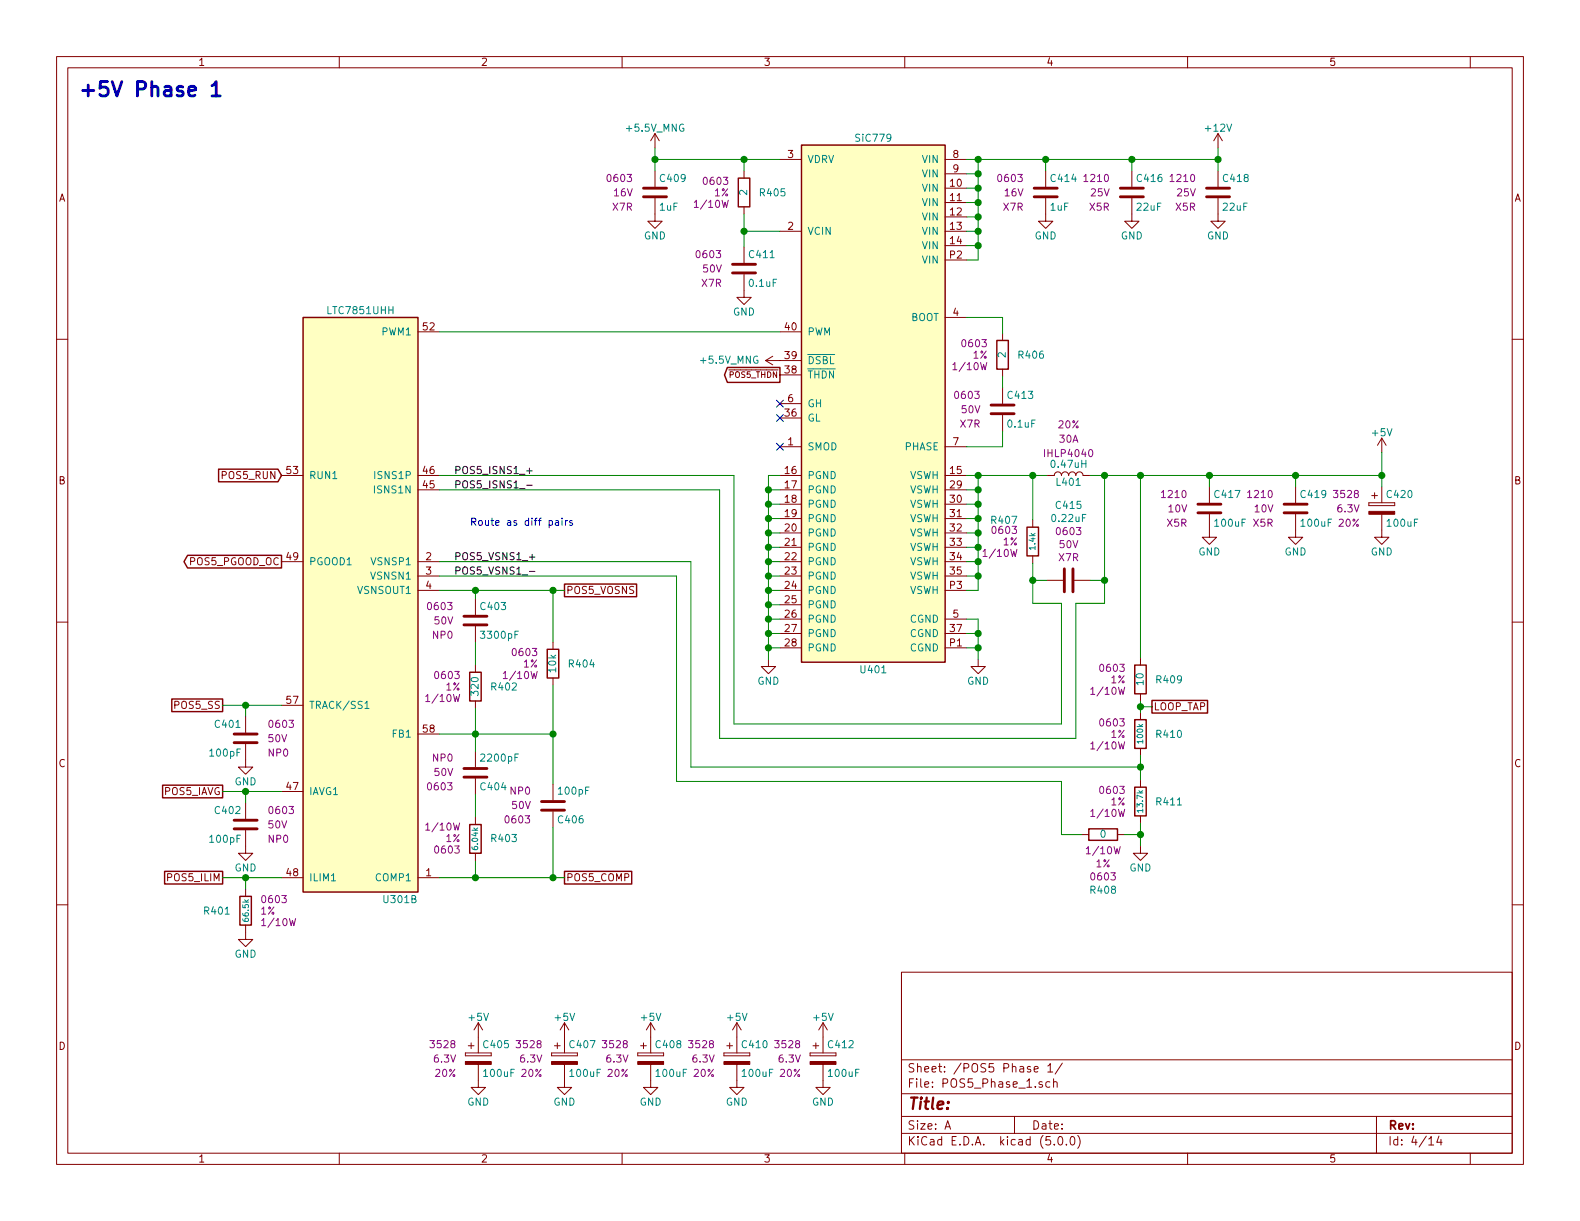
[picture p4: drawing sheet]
EESchema Schematic File Version 4
LIBS:LTC7851_Demo-cache
EELAYER 26 0
EELAYER END
$Descr A 11000 8500
encoding utf-8
Sheet 4 14
Title ""
Date ""
Rev ""
Comp ""
Comment1 ""
Comment2 ""
Comment3 ""
Comment4 ""
$EndDescr
Text GLabel 1960 3310 0    50   Input ~ 0
POS5_RUN
Text GLabel 1960 3910 0    50   Output ~ 0
POS5_PGOOD_OC
$Comp
L Custom_Library:C_Custom C409
U 1 1
P 4560 1340
F 0 "C409" H 4585 1440 50  0000 L CNN
F 1 "1uF" H 4585 1240 50  0000 L CNN
F 2 "Capacitors_SMD:C_0603" H 4598 1190 50  0001 C CNN
F 3 "" H 4585 1440 50  0001 C CNN
F 4 "0603" H 4410 1440 50  0000 R CNN "display_footprint"
F 5 "16V" H 4410 1340 50  0000 R CNN "Voltage"
F 6 "X7R" H 4410 1240 50  0000 R CNN "Dielectric"
F 7 "1276-6524-1-ND" H 4985 1840 60  0001 C CNN "Digi-Key PN"
	1    4560 1340
	1    0    0    -1  
$EndComp
$Comp
L power:GND #PWR0414
U 1 1
P 5180 2020
F 0 "#PWR0414" H 5180 1770 50  0001 C CNN
F 1 "GND" H 5180 1870 50  0000 C CNN
F 2 "" H 5180 2020 50  0001 C CNN
F 3 "" H 5180 2020 50  0001 C CNN
	1    5180 2020
	1    0    0    -1  
$EndComp
$Comp
L Custom_Library:SiC779 U401
U 1 1
P 6080 2810
F 0 "U401" H 6080 960 50  0000 C CNN
F 1 "SiC779" H 6080 4660 50  0000 C CNN
F 2 "Custom Footprints Library:MLP66-40_6x6mm_Pitch0.5mm" H 4430 3560 50  0001 C CNN
F 3 "http://www.vishay.com/docs/67538/sic779.pdf" H 6080 2810 50  0001 C CNN
F 4 "SIC779CD-T1-GE3CT-ND" H 6080 2810 50  0001 C CNN "Digi-Key PN"
	1    6080 2810
	1    0    0    -1  
$EndComp
$Comp
L power:GND #PWR0411
U 1 1
P 4560 1490
F 0 "#PWR0411" H 4560 1240 50  0001 C CNN
F 1 "GND" H 4560 1340 50  0000 C CNN
F 2 "" H 4560 1490 50  0001 C CNN
F 3 "" H 4560 1490 50  0001 C CNN
	1    4560 1490
	1    0    0    -1  
$EndComp
Wire Wire Line
	5430 1610 5180 1610
Wire Wire Line
	5180 1610 5180 1490
Wire Wire Line
	5180 1610 5180 1720
Connection ~ 5180 1610
Wire Wire Line
	5430 1110 5180 1110
Wire Wire Line
	4560 1110 4560 1190
Wire Wire Line
	5180 1190 5180 1110
Connection ~ 5180 1110
Wire Wire Line
	5180 1110 4560 1110
Wire Wire Line
	4560 1030 4560 1110
Connection ~ 4560 1110
Text GLabel 5430 2610 0    40   Output ~ 0
~POS5_THDN
$Comp
L power:GND #PWR0418
U 1 1
P 6810 4590
F 0 "#PWR0418" H 6810 4340 50  0001 C CNN
F 1 "GND" H 6810 4440 50  0000 C CNN
F 2 "" H 6810 4590 50  0001 C CNN
F 3 "" H 6810 4590 50  0001 C CNN
	1    6810 4590
	1    0    0    -1  
$EndComp
Wire Wire Line
	6810 4590 6810 4510
Wire Wire Line
	6810 4510 6730 4510
Wire Wire Line
	6810 4510 6810 4410
Wire Wire Line
	6810 4410 6730 4410
Connection ~ 6810 4510
Wire Wire Line
	6810 4410 6810 4310
Wire Wire Line
	6810 4310 6730 4310
Connection ~ 6810 4410
$Comp
L power:GND #PWR0415
U 1 1
P 5350 4590
F 0 "#PWR0415" H 5350 4340 50  0001 C CNN
F 1 "GND" H 5350 4440 50  0000 C CNN
F 2 "" H 5350 4590 50  0001 C CNN
F 3 "" H 5350 4590 50  0001 C CNN
	1    5350 4590
	1    0    0    -1  
$EndComp
Wire Wire Line
	5350 4590 5350 4510
Wire Wire Line
	5350 4510 5430 4510
Wire Wire Line
	5430 3310 5350 3310
Wire Wire Line
	5430 3410 5350 3410
Wire Wire Line
	5430 3510 5350 3510
Wire Wire Line
	5430 3610 5350 3610
Wire Wire Line
	5430 3710 5350 3710
Wire Wire Line
	5430 3810 5350 3810
Wire Wire Line
	5430 3910 5350 3910
Wire Wire Line
	5430 4010 5350 4010
Wire Wire Line
	5430 4110 5350 4110
Wire Wire Line
	5430 4210 5350 4210
Wire Wire Line
	5430 4310 5350 4310
Wire Wire Line
	5430 4410 5350 4410
Wire Wire Line
	5350 3310 5350 3410
Connection ~ 5350 4510
Connection ~ 5350 3410
Wire Wire Line
	5350 3410 5350 3510
Connection ~ 5350 3510
Wire Wire Line
	5350 3510 5350 3610
Connection ~ 5350 3610
Wire Wire Line
	5350 3610 5350 3710
Connection ~ 5350 3710
Wire Wire Line
	5350 3710 5350 3810
Connection ~ 5350 3810
Wire Wire Line
	5350 3810 5350 3910
Connection ~ 5350 3910
Wire Wire Line
	5350 3910 5350 4010
Connection ~ 5350 4010
Wire Wire Line
	5350 4010 5350 4110
Connection ~ 5350 4110
Wire Wire Line
	5350 4110 5350 4210
Connection ~ 5350 4210
Wire Wire Line
	5350 4210 5350 4310
Connection ~ 5350 4310
Wire Wire Line
	5350 4310 5350 4410
Connection ~ 5350 4410
Wire Wire Line
	5350 4410 5350 4510
Wire Wire Line
	6730 3310 6810 3310
Wire Wire Line
	6730 3410 6810 3410
Wire Wire Line
	6730 3510 6810 3510
Wire Wire Line
	6730 3610 6810 3610
Wire Wire Line
	6730 3710 6810 3710
Wire Wire Line
	6730 3810 6810 3810
Wire Wire Line
	6730 3910 6810 3910
Wire Wire Line
	6730 4010 6810 4010
Wire Wire Line
	6810 3310 6810 3410
Connection ~ 6810 3410
Wire Wire Line
	6810 3410 6810 3510
Connection ~ 6810 3510
Wire Wire Line
	6810 3510 6810 3610
Connection ~ 6810 3610
Wire Wire Line
	6810 3610 6810 3710
Connection ~ 6810 3710
Wire Wire Line
	6810 3710 6810 3810
Connection ~ 6810 3810
Wire Wire Line
	6810 3810 6810 3910
Connection ~ 6810 3910
Wire Wire Line
	6810 3910 6810 4010
$Comp
L Custom_Library:L_Custom L401
U 1 1
P 7440 3310
F 0 "L401" V 7390 3310 50  0000 C CNN
F 1 "0.47uH" V 7515 3310 50  0000 C CNN
F 2 "Inductors_SMD:L_Vishay_IHLP-4040" H 7440 3310 50  0001 C CNN
F 3 "" H 7440 3310 50  0001 C CNN
F 4 "541-2595-1-ND" H 7440 3310 50  0001 C CNN "Digi-Key PN"
F 5 "IHLP4040" V 7590 3310 50  0000 C CNN "display_footprint"
F 6 "30A" V 7690 3310 50  0000 C CNN "Ampacity"
F 7 "20%" V 7790 3310 50  0000 C CNN "Tolerance"
	1    7440 3310
	0    -1   -1   0   
$EndComp
Wire Wire Line
	6730 1110 6810 1110
Wire Wire Line
	6730 1210 6810 1210
Wire Wire Line
	6730 1310 6810 1310
Wire Wire Line
	6730 1410 6810 1410
Wire Wire Line
	6730 1510 6810 1510
Wire Wire Line
	6730 1610 6810 1610
Wire Wire Line
	6730 1710 6810 1710
Wire Wire Line
	6730 1810 6810 1810
Wire Wire Line
	6810 1110 6810 1210
Connection ~ 6810 1210
Wire Wire Line
	6810 1210 6810 1310
Connection ~ 6810 1310
Wire Wire Line
	6810 1310 6810 1410
Connection ~ 6810 1410
Wire Wire Line
	6810 1410 6810 1510
Connection ~ 6810 1510
Wire Wire Line
	6810 1510 6810 1610
Connection ~ 6810 1610
Wire Wire Line
	6810 1610 6810 1710
Connection ~ 6810 1710
Wire Wire Line
	6810 1710 6810 1810
$Comp
L Custom_Library:R_Custom R406
U 1 1
P 6980 2470
F 0 "R406" H 6880 2470 50  0000 R CNN
F 1 "2" V 6980 2470 50  0000 C CNN
F 2 "Resistors_SMD:R_0603" H 6980 2470 50  0001 C CNN
F 3 "" H 6980 2470 50  0001 C CNN
F 4 "RMCF0603FT2R00CT-ND" H 7280 2870 60  0001 C CNN "Digi-Key PN"
F 5 "0603" H 7080 2550 50  0000 L CNN "display_footprint"
F 6 "1%" H 7080 2470 50  0000 L CNN "Tolerance"
F 7 "1/10W" H 7080 2390 50  0000 L CNN "Wattage"
	1    6980 2470
	-1   0    0    -1  
$EndComp
$Comp
L Custom_Library:C_Custom C413
U 1 1
P 6980 2850
F 0 "C413" H 7005 2950 50  0000 L CNN
F 1 "0.1uF" H 7005 2750 50  0000 L CNN
F 2 "Capacitors_SMD:C_0603" H 7018 2700 50  0001 C CNN
F 3 "" H 7005 2950 50  0001 C CNN
F 4 "0603" H 6830 2950 50  0000 R CNN "display_footprint"
F 5 "50V" H 6830 2850 50  0000 R CNN "Voltage"
F 6 "X7R" H 6830 2750 50  0000 R CNN "Dielectric"
F 7 "490-4779-1-ND" H 7405 3350 60  0001 C CNN "Digi-Key PN"
	1    6980 2850
	1    0    0    -1  
$EndComp
Wire Wire Line
	6980 3110 6980 3000
Wire Wire Line
	6980 2700 6980 2620
Wire Wire Line
	6980 3110 6730 3110
Wire Wire Line
	6980 2320 6980 2210
Wire Wire Line
	6980 2210 6730 2210
Wire Wire Line
	7290 3310 7190 3310
Connection ~ 6810 3310
Connection ~ 7190 3310
Wire Wire Line
	7190 3310 6810 3310
Wire Wire Line
	7690 3310 7590 3310
$Comp
L Custom_Library:R_Custom R407
U 1 1
P 7190 3770
F 0 "R407" H 7290 3920 50  0000 L CNN
F 1 "1.4k" V 7190 3770 40  0000 C CNN
F 2 "Resistors_SMD:R_0603" H 7190 3770 50  0001 C CNN
F 3 "" H 7190 3770 50  0001 C CNN
F 4 "P1.40KHCT-ND" H 7490 4170 60  0001 C CNN "Digi-Key PN"
F 5 "0603" H 7290 3850 50  0000 L CNN "display_footprint"
F 6 "1%" H 7290 3770 50  0000 L CNN "Tolerance"
F 7 "1/10W" H 7290 3690 50  0000 L CNN "Wattage"
	1    7190 3770
	-1   0    0    -1  
$EndComp
$Comp
L Custom_Library:C_Custom C415
U 1 1
P 7440 4040
F 0 "C415" V 6916 4040 50  0000 C CNN
F 1 "0.22uF" V 7007 3910 50  0000 L CNN
F 2 "Capacitors_SMD:C_0603" H 7478 3890 50  0001 C CNN
F 3 "" H 7465 4140 50  0001 C CNN
F 4 "490-5402-1-ND" H 7865 4540 60  0001 C CNN "Digi-Key PN"
F 5 "0603" V 7098 4040 50  0000 C CNN "display_footprint"
F 6 "50V" V 7189 4040 50  0000 C CNN "Voltage"
F 7 "X7R" V 7280 4040 50  0000 C CNN "Dielectric"
	1    7440 4040
	0    1    1    0   
$EndComp
Wire Wire Line
	7190 3310 7190 3620
Wire Wire Line
	7190 3920 7190 4040
Wire Wire Line
	7190 4040 7290 4040
Wire Wire Line
	7590 4040 7690 4040
Wire Wire Line
	7690 3310 7690 4040
Wire Wire Line
	7390 4200 7190 4200
Wire Wire Line
	7190 4200 7190 4040
Connection ~ 7190 4040
Wire Wire Line
	7690 4040 7690 4200
Wire Wire Line
	7690 4200 7490 4200
Connection ~ 7690 4040
$Comp
L Custom_Library:C_Custom C416
U 1 1
P 7880 1340
F 0 "C416" H 7905 1440 50  0000 L CNN
F 1 "22uF" H 7905 1240 50  0000 L CNN
F 2 "Capacitors_SMD:C_1210" H 7918 1190 50  0001 C CNN
F 3 "" H 7905 1440 50  0001 C CNN
F 4 "445-1436-1-ND" H 8305 1840 60  0001 C CNN "Digi-Key PN"
F 5 "1210" H 7730 1440 50  0000 R CNN "display_footprint"
F 6 "25V" H 7730 1340 50  0000 R CNN "Voltage"
F 7 "X5R" H 7730 1240 50  0000 R CNN "Dielectric"
	1    7880 1340
	1    0    0    -1  
$EndComp
$Comp
L power:GND #PWR0419
U 1 1
P 7280 1490
F 0 "#PWR0419" H 7280 1240 50  0001 C CNN
F 1 "GND" H 7280 1340 50  0000 C CNN
F 2 "" H 7280 1490 50  0001 C CNN
F 3 "" H 7280 1490 50  0001 C CNN
	1    7280 1490
	1    0    0    -1  
$EndComp
$Comp
L power:GND #PWR0420
U 1 1
P 7880 1490
F 0 "#PWR0420" H 7880 1240 50  0001 C CNN
F 1 "GND" H 7880 1340 50  0000 C CNN
F 2 "" H 7880 1490 50  0001 C CNN
F 3 "" H 7880 1490 50  0001 C CNN
	1    7880 1490
	1    0    0    -1  
$EndComp
$Comp
L power:GND #PWR0424
U 1 1
P 8480 1490
F 0 "#PWR0424" H 8480 1240 50  0001 C CNN
F 1 "GND" H 8480 1340 50  0000 C CNN
F 2 "" H 8480 1490 50  0001 C CNN
F 3 "" H 8480 1490 50  0001 C CNN
	1    8480 1490
	1    0    0    -1  
$EndComp
Connection ~ 6810 1110
Wire Wire Line
	7280 1190 7280 1110
Connection ~ 7280 1110
Wire Wire Line
	7280 1110 6810 1110
Wire Wire Line
	7880 1190 7880 1110
Connection ~ 7880 1110
Wire Wire Line
	7880 1110 7280 1110
Wire Wire Line
	8480 1190 8480 1110
Connection ~ 8480 1110
Wire Wire Line
	8480 1110 7880 1110
$Comp
L Custom_Library:C_Custom C417
U 1 1
P 8420 3540
F 0 "C417" H 8445 3640 50  0000 L CNN
F 1 "100uF" H 8445 3440 50  0000 L CNN
F 2 "Capacitors_SMD:C_1210" H 8458 3390 50  0001 C CNN
F 3 "" H 8445 3640 50  0001 C CNN
F 4 "1210" H 8270 3640 50  0000 R CNN "display_footprint"
F 5 "10V" H 8270 3540 50  0000 R CNN "Voltage"
F 6 "X5R" H 8270 3440 50  0000 R CNN "Dielectric"
F 7 "587-3432-1-ND" H 8845 4040 60  0001 C CNN "Digi-Key PN"
	1    8420 3540
	1    0    0    -1  
$EndComp
$Comp
L power:GND #PWR0422
U 1 1
P 8420 3690
F 0 "#PWR0422" H 8420 3440 50  0001 C CNN
F 1 "GND" H 8420 3540 50  0000 C CNN
F 2 "" H 8420 3690 50  0001 C CNN
F 3 "" H 8420 3690 50  0001 C CNN
	1    8420 3690
	1    0    0    -1  
$EndComp
$Comp
L power:GND #PWR0425
U 1 1
P 9020 3690
F 0 "#PWR0425" H 9020 3440 50  0001 C CNN
F 1 "GND" H 9020 3540 50  0000 C CNN
F 2 "" H 9020 3690 50  0001 C CNN
F 3 "" H 9020 3690 50  0001 C CNN
	1    9020 3690
	1    0    0    -1  
$EndComp
Connection ~ 7690 3310
Wire Wire Line
	8420 3390 8420 3310
Connection ~ 8420 3310
Wire Wire Line
	8420 3310 7940 3310
Wire Wire Line
	9020 3390 9020 3310
Wire Wire Line
	9020 3310 8420 3310
$Comp
L power:+5V #PWR0426
U 1 1
P 9620 3150
F 0 "#PWR0426" H 9620 3000 50  0001 C CNN
F 1 "+5V" H 9620 3290 50  0000 C CNN
F 2 "" H 9620 3150 50  0001 C CNN
F 3 "" H 9620 3150 50  0001 C CNN
	1    9620 3150
	1    0    0    -1  
$EndComp
$Comp
L power:GND #PWR0405
U 1 1
P 3330 7520
F 0 "#PWR0405" H 3330 7270 50  0001 C CNN
F 1 "GND" H 3330 7370 50  0000 C CNN
F 2 "" H 3330 7520 50  0001 C CNN
F 3 "" H 3330 7520 50  0001 C CNN
	1    3330 7520
	1    0    0    -1  
$EndComp
$Comp
L power:GND #PWR0407
U 1 1
P 3930 7520
F 0 "#PWR0407" H 3930 7270 50  0001 C CNN
F 1 "GND" H 3930 7370 50  0000 C CNN
F 2 "" H 3930 7520 50  0001 C CNN
F 3 "" H 3930 7520 50  0001 C CNN
	1    3930 7520
	1    0    0    -1  
$EndComp
$Comp
L power:GND #PWR0409
U 1 1
P 4530 7520
F 0 "#PWR0409" H 4530 7270 50  0001 C CNN
F 1 "GND" H 4530 7370 50  0000 C CNN
F 2 "" H 4530 7520 50  0001 C CNN
F 3 "" H 4530 7520 50  0001 C CNN
	1    4530 7520
	1    0    0    -1  
$EndComp
$Comp
L power:GND #PWR0413
U 1 1
P 5130 7520
F 0 "#PWR0413" H 5130 7270 50  0001 C CNN
F 1 "GND" H 5130 7370 50  0000 C CNN
F 2 "" H 5130 7520 50  0001 C CNN
F 3 "" H 5130 7520 50  0001 C CNN
	1    5130 7520
	1    0    0    -1  
$EndComp
$Comp
L power:GND #PWR0417
U 1 1
P 5730 7520
F 0 "#PWR0417" H 5730 7270 50  0001 C CNN
F 1 "GND" H 5730 7370 50  0000 C CNN
F 2 "" H 5730 7520 50  0001 C CNN
F 3 "" H 5730 7520 50  0001 C CNN
	1    5730 7520
	1    0    0    -1  
$EndComp
Connection ~ 7940 3310
Wire Wire Line
	7940 3310 7690 3310
$Comp
L Custom_Library:R_Custom R410
U 1 1
P 7940 5110
F 0 "R410" H 7840 5110 50  0000 R CNN
F 1 "100k" V 7940 5110 40  0000 C CNN
F 2 "Resistors_SMD:R_0603" H 7940 5110 50  0001 C CNN
F 3 "" H 7940 5110 50  0001 C CNN
F 4 "P100KHCT-ND" H 8240 5510 60  0001 C CNN "Digi-Key PN"
F 5 "0603" H 8040 5190 50  0000 L CNN "display_footprint"
F 6 "1%" H 8040 5110 50  0000 L CNN "Tolerance"
F 7 "1/10W" H 8040 5030 50  0000 L CNN "Wattage"
	1    7940 5110
	-1   0    0    -1  
$EndComp
$Comp
L power:GND #PWR0421
U 1 1
P 7940 5890
F 0 "#PWR0421" H 7940 5640 50  0001 C CNN
F 1 "GND" H 7940 5740 50  0000 C CNN
F 2 "" H 7940 5890 50  0001 C CNN
F 3 "" H 7940 5890 50  0001 C CNN
	1    7940 5890
	1    0    0    -1  
$EndComp
$Comp
L Custom_Library:C_Custom C404
U 1 1
P 3310 5380
F 0 "C404" H 3335 5480 50  0000 L CNN
F 1 "2200pF" H 3335 5280 50  0000 L CNN
F 2 "Capacitors_SMD:C_0603" H 3348 5230 50  0001 C CNN
F 3 "" H 3335 5480 50  0001 C CNN
F 4 "0603" H 3160 5480 50  0000 R CNN "display_footprint"
F 5 "50V" H 3160 5380 50  0000 R CNN "Voltage"
F 6 "NP0" H 3160 5280 50  0000 R CNN "Dielectric"
F 7 "490-4968-1-ND" H 3735 5880 60  0001 C CNN "Digi-Key PN"
	1    3310 5380
	1    0    0    1   
$EndComp
Wire Wire Line
	3310 5530 3310 5690
$Comp
L Custom_Library:C_Custom C406
U 1 1
P 3850 5610
F 0 "C406" H 3875 5710 50  0000 L CNN
F 1 "100pF" H 3875 5510 50  0000 L CNN
F 2 "Capacitors_SMD:C_0603" H 3888 5460 50  0001 C CNN
F 3 "" H 3875 5710 50  0001 C CNN
F 4 "0603" H 3700 5710 50  0000 R CNN "display_footprint"
F 5 "50V" H 3700 5610 50  0000 R CNN "Voltage"
F 6 "NP0" H 3700 5510 50  0000 R CNN "Dielectric"
F 7 "490-4767-1-ND" H 4275 6110 60  0001 C CNN "Digi-Key PN"
	1    3850 5610
	1    0    0    1   
$EndComp
$Comp
L Custom_Library:C_Custom C403
U 1 1
P 3310 4320
F 0 "C403" H 3335 4420 50  0000 L CNN
F 1 "3300pF" H 3335 4220 50  0000 L CNN
F 2 "Capacitors_SMD:C_0603" H 3348 4170 50  0001 C CNN
F 3 "" H 3335 4420 50  0001 C CNN
F 4 "0603" H 3160 4420 50  0000 R CNN "display_footprint"
F 5 "50V" H 3160 4320 50  0000 R CNN "Voltage"
F 6 "NP0" H 3160 4220 50  0000 R CNN "Dielectric"
F 7 "399-9066-1-ND" H 3735 4820 60  0001 C CNN "Digi-Key PN"
	1    3310 4320
	1    0    0    -1  
$EndComp
Wire Wire Line
	3310 4470 3310 4630
$Comp
L Custom_Library:LTC7851UHH U301
U 2 1
P 2510 4210
F 0 "U301" H 2910 2160 50  0000 R CNN
F 1 "LTC7851UHH" H 2510 6260 50  0000 C CNN
F 2 "Custom Footprints Library:QFN-58-1EP_9x5mm_Pitch0.4mm" H -140 4910 50  0001 C CNN
F 3 "http://www.analog.com/media/en/technical-documentation/data-sheets/LTC7851.pdf" H 2510 4210 50  0001 C CNN
F 4 "LTC7851IUHH#PBF-ND" H 2510 4210 50  0001 C CNN "Digi-Key PN"
	2    2510 4210
	1    0    0    -1  
$EndComp
Wire Wire Line
	3310 4170 3310 4110
Wire Wire Line
	3310 4110 3060 4110
Wire Wire Line
	3850 4470 3850 4110
Wire Wire Line
	3850 4110 3310 4110
Connection ~ 3310 4110
Wire Wire Line
	3310 5990 3310 6110
Wire Wire Line
	3310 6110 3060 6110
Wire Wire Line
	3850 5760 3850 6110
Wire Wire Line
	3850 6110 3310 6110
Connection ~ 3310 6110
Text GLabel 3930 4110 2    50   UnSpc ~ 0
POS5_VOSNS
Wire Wire Line
	3850 4110 3930 4110
Connection ~ 3850 4110
Text GLabel 3930 6110 2    50   UnSpc ~ 0
POS5_COMP
Wire Wire Line
	3930 6110 3850 6110
Connection ~ 3850 6110
$Comp
L Custom_Library:R_Custom R401
U 1 1
P 1710 6340
F 0 "R401" H 1610 6340 50  0000 R CNN
F 1 "66.5k" V 1710 6340 40  0000 C CNN
F 2 "Resistors_SMD:R_0603" H 1710 6340 50  0001 C CNN
F 3 "" H 1710 6340 50  0001 C CNN
F 4 "RMCF0603FT66K5CT-ND" H 2010 6740 60  0001 C CNN "Digi-Key PN"
F 5 "0603" H 1810 6420 50  0000 L CNN "display_footprint"
F 6 "1%" H 1810 6340 50  0000 L CNN "Tolerance"
F 7 "1/10W" H 1810 6260 50  0000 L CNN "Wattage"
	1    1710 6340
	1    0    0    -1  
$EndComp
Wire Wire Line
	1710 6190 1710 6110
$Comp
L power:GND #PWR0403
U 1 1
P 1710 6490
F 0 "#PWR0403" H 1710 6240 50  0001 C CNN
F 1 "GND" H 1710 6340 50  0000 C CNN
F 2 "" H 1710 6490 50  0001 C CNN
F 3 "" H 1710 6490 50  0001 C CNN
	1    1710 6490
	1    0    0    -1  
$EndComp
Wire Wire Line
	1710 6110 1960 6110
Wire Wire Line
	1960 5510 1710 5510
Wire Wire Line
	1710 5510 1710 5590
$Comp
L power:GND #PWR0402
U 1 1
P 1710 5890
F 0 "#PWR0402" H 1710 5640 50  0001 C CNN
F 1 "GND" H 1710 5740 50  0000 C CNN
F 2 "" H 1710 5890 50  0001 C CNN
F 3 "" H 1710 5890 50  0001 C CNN
	1    1710 5890
	1    0    0    -1  
$EndComp
Wire Wire Line
	1960 4910 1710 4910
Wire Wire Line
	1710 4910 1710 4990
$Comp
L power:GND #PWR0401
U 1 1
P 1710 5290
F 0 "#PWR0401" H 1710 5040 50  0001 C CNN
F 1 "GND" H 1710 5140 50  0000 C CNN
F 2 "" H 1710 5290 50  0001 C CNN
F 3 "" H 1710 5290 50  0001 C CNN
	1    1710 5290
	1    0    0    -1  
$EndComp
Text GLabel 1550 4910 0    50   UnSpc ~ 0
POS5_SS
Connection ~ 1710 4910
Text GLabel 1550 5510 0    50   UnSpc ~ 0
POS5_IAVG
Connection ~ 1710 5510
Text GLabel 1550 6110 0    50   UnSpc ~ 0
POS5_ILIM
Connection ~ 1710 6110
Wire Wire Line
	1550 4910 1710 4910
Wire Wire Line
	1550 5510 1710 5510
Wire Wire Line
	1550 6110 1710 6110
$Comp
L Custom_Library:+5.5V_MNG #PWR0410
U 1 1
P 4560 1030
F 0 "#PWR0410" H 4560 880 50  0001 C CNN
F 1 "+5.5V_MNG" H 4560 1170 50  0000 C CNN
F 2 "" H 4560 1030 50  0001 C CNN
F 3 "" H 4560 1030 50  0001 C CNN
	1    4560 1030
	1    0    0    -1  
$EndComp
$Comp
L Custom_Library:C_Custom C411
U 1 1
P 5180 1870
F 0 "C411" H 5205 1970 50  0000 L CNN
F 1 "0.1uF" H 5205 1770 50  0000 L CNN
F 2 "Capacitors_SMD:C_0603" H 5218 1720 50  0001 C CNN
F 3 "" H 5205 1970 50  0001 C CNN
F 4 "0603" H 5030 1970 50  0000 R CNN "display_footprint"
F 5 "50V" H 5030 1870 50  0000 R CNN "Voltage"
F 6 "X7R" H 5030 1770 50  0000 R CNN "Dielectric"
F 7 "490-4779-1-ND" H 5605 2370 60  0001 C CNN "Digi-Key PN"
	1    5180 1870
	1    0    0    -1  
$EndComp
$Comp
L Custom_Library:R_Custom R405
U 1 1
P 5180 1340
F 0 "R405" H 5080 1340 50  0000 R CNN
F 1 "2" V 5180 1340 50  0000 C CNN
F 2 "Resistors_SMD:R_0603" H 5180 1340 50  0001 C CNN
F 3 "" H 5180 1340 50  0001 C CNN
F 4 "RMCF0603FT2R00CT-ND" H 5480 1740 60  0001 C CNN "Digi-Key PN"
F 5 "0603" H 5280 1420 50  0000 L CNN "display_footprint"
F 6 "1%" H 5280 1340 50  0000 L CNN "Tolerance"
F 7 "1/10W" H 5280 1260 50  0000 L CNN "Wattage"
	1    5180 1340
	-1   0    0    -1  
$EndComp
$Comp
L power:+12V #PWR0423
U 1 1
P 8480 1030
F 0 "#PWR0423" H 8480 880 50  0001 C CNN
F 1 "+12V" H 8480 1170 50  0000 C CNN
F 2 "" H 8480 1030 50  0001 C CNN
F 3 "" H 8480 1030 50  0001 C CNN
	1    8480 1030
	1    0    0    -1  
$EndComp
Wire Wire Line
	8480 1030 8480 1110
$Comp
L Custom_Library:R_Custom R409
U 1 1
P 7940 4730
F 0 "R409" H 7840 4730 50  0000 R CNN
F 1 "10" V 7940 4730 50  0000 C CNN
F 2 "Resistors_SMD:R_0603" H 7940 4730 50  0001 C CNN
F 3 "" H 7940 4730 50  0001 C CNN
F 4 "YAG3351CT-ND" H 8240 5130 60  0001 C CNN "Digi-Key PN"
F 5 "0603" H 8040 4810 50  0000 L CNN "display_footprint"
F 6 "1%" H 8040 4730 50  0000 L CNN "Tolerance"
F 7 "1/10W" H 8040 4650 50  0000 L CNN "Wattage"
	1    7940 4730
	-1   0    0    -1  
$EndComp
Wire Wire Line
	7940 4960 7940 4920
Wire Wire Line
	7390 5440 7390 5810
Text GLabel 8020 4920 2    50   UnSpc ~ 0
LOOP_TAP
Wire Wire Line
	8020 4920 7940 4920
Connection ~ 7940 4920
Wire Wire Line
	7940 4920 7940 4880
$Comp
L Custom_Library:C_Custom C414
U 1 1
P 7280 1340
F 0 "C414" H 7305 1440 50  0000 L CNN
F 1 "1uF" H 7305 1240 50  0000 L CNN
F 2 "Capacitors_SMD:C_0603" H 7318 1190 50  0001 C CNN
F 3 "" H 7305 1440 50  0001 C CNN
F 4 "0603" H 7130 1440 50  0000 R CNN "display_footprint"
F 5 "16V" H 7130 1340 50  0000 R CNN "Voltage"
F 6 "X7R" H 7130 1240 50  0000 R CNN "Dielectric"
F 7 "1276-6524-1-ND" H 7705 1840 60  0001 C CNN "Digi-Key PN"
	1    7280 1340
	1    0    0    -1  
$EndComp
Connection ~ 9020 3310
$Comp
L Custom_Library:CP_Tant_Custom C420
U 1 1
P 9620 3540
F 0 "C420" H 9645 3640 50  0000 L CNN
F 1 "100uF" H 9645 3440 50  0000 L CNN
F 2 "Capacitors_Tantalum_SMD:CP_Tantalum_Case-B_EIA-3528-21_Reflow" H 9658 3390 50  0001 C CNN
F 3 "" H 9645 3640 50  0001 C CNN
F 4 "478-9994-1-ND" H 9620 3540 50  0001 C CNN "Digi-Key PN"
F 5 "3528" H 9470 3640 50  0000 R CNN "display_footprint"
F 6 "6.3V" H 9470 3540 50  0000 R CNN "Voltage"
F 7 "20%" H 9470 3440 50  0000 R CNN "Tolerance"
	1    9620 3540
	1    0    0    -1  
$EndComp
Wire Wire Line
	9620 3390 9620 3310
Wire Wire Line
	9620 3310 9020 3310
Wire Wire Line
	9620 3150 9620 3310
Connection ~ 9620 3310
$Comp
L power:GND #PWR0427
U 1 1
P 9620 3690
F 0 "#PWR0427" H 9620 3440 50  0001 C CNN
F 1 "GND" H 9620 3540 50  0000 C CNN
F 2 "" H 9620 3690 50  0001 C CNN
F 3 "" H 9620 3690 50  0001 C CNN
	1    9620 3690
	1    0    0    -1  
$EndComp
$Comp
L power:+5V #PWR0404
U 1 1
P 3330 7220
F 0 "#PWR0404" H 3330 7070 50  0001 C CNN
F 1 "+5V" H 3330 7360 50  0000 C CNN
F 2 "" H 3330 7220 50  0001 C CNN
F 3 "" H 3330 7220 50  0001 C CNN
	1    3330 7220
	1    0    0    -1  
$EndComp
$Comp
L power:+5V #PWR0406
U 1 1
P 3930 7220
F 0 "#PWR0406" H 3930 7070 50  0001 C CNN
F 1 "+5V" H 3930 7360 50  0000 C CNN
F 2 "" H 3930 7220 50  0001 C CNN
F 3 "" H 3930 7220 50  0001 C CNN
	1    3930 7220
	1    0    0    -1  
$EndComp
$Comp
L power:+5V #PWR0408
U 1 1
P 4530 7220
F 0 "#PWR0408" H 4530 7070 50  0001 C CNN
F 1 "+5V" H 4530 7360 50  0000 C CNN
F 2 "" H 4530 7220 50  0001 C CNN
F 3 "" H 4530 7220 50  0001 C CNN
	1    4530 7220
	1    0    0    -1  
$EndComp
$Comp
L power:+5V #PWR0412
U 1 1
P 5130 7220
F 0 "#PWR0412" H 5130 7070 50  0001 C CNN
F 1 "+5V" H 5130 7360 50  0000 C CNN
F 2 "" H 5130 7220 50  0001 C CNN
F 3 "" H 5130 7220 50  0001 C CNN
	1    5130 7220
	1    0    0    -1  
$EndComp
$Comp
L power:+5V #PWR0416
U 1 1
P 5730 7220
F 0 "#PWR0416" H 5730 7070 50  0001 C CNN
F 1 "+5V" H 5730 7360 50  0000 C CNN
F 2 "" H 5730 7220 50  0001 C CNN
F 3 "" H 5730 7220 50  0001 C CNN
	1    5730 7220
	1    0    0    -1  
$EndComp
$Comp
L Custom_Library:C_Custom C419
U 1 1
P 9020 3540
F 0 "C419" H 9045 3640 50  0000 L CNN
F 1 "100uF" H 9045 3440 50  0000 L CNN
F 2 "Capacitors_SMD:C_1210" H 9058 3390 50  0001 C CNN
F 3 "" H 9045 3640 50  0001 C CNN
F 4 "587-3432-1-ND" H 9445 4040 60  0001 C CNN "Digi-Key PN"
F 5 "1210" H 8870 3640 50  0000 R CNN "display_footprint"
F 6 "10V" H 8870 3540 50  0000 R CNN "Voltage"
F 7 "X5R" H 8870 3440 50  0000 R CNN "Dielectric"
	1    9020 3540
	1    0    0    -1  
$EndComp
$Comp
L Custom_Library:C_Custom C418
U 1 1
P 8480 1340
F 0 "C418" H 8505 1440 50  0000 L CNN
F 1 "22uF" H 8505 1240 50  0000 L CNN
F 2 "Capacitors_SMD:C_1210" H 8518 1190 50  0001 C CNN
F 3 "" H 8505 1440 50  0001 C CNN
F 4 "445-1436-1-ND" H 8905 1840 60  0001 C CNN "Digi-Key PN"
F 5 "1210" H 8330 1440 50  0000 R CNN "display_footprint"
F 6 "25V" H 8330 1340 50  0000 R CNN "Voltage"
F 7 "X5R" H 8330 1240 50  0000 R CNN "Dielectric"
	1    8480 1340
	1    0    0    -1  
$EndComp
$Comp
L Custom_Library:CP_Tant_Custom C405
U 1 1
P 3330 7370
F 0 "C405" H 3355 7470 50  0000 L CNN
F 1 "100uF" H 3355 7270 50  0000 L CNN
F 2 "Capacitors_Tantalum_SMD:CP_Tantalum_Case-B_EIA-3528-21_Reflow" H 3368 7220 50  0001 C CNN
F 3 "" H 3355 7470 50  0001 C CNN
F 4 "478-9994-1-ND" H 3330 7370 50  0001 C CNN "Digi-Key PN"
F 5 "3528" H 3180 7470 50  0000 R CNN "display_footprint"
F 6 "6.3V" H 3180 7370 50  0000 R CNN "Voltage"
F 7 "20%" H 3180 7270 50  0000 R CNN "Tolerance"
	1    3330 7370
	1    0    0    -1  
$EndComp
$Comp
L Custom_Library:CP_Tant_Custom C407
U 1 1
P 3930 7370
F 0 "C407" H 3955 7470 50  0000 L CNN
F 1 "100uF" H 3955 7270 50  0000 L CNN
F 2 "Capacitors_Tantalum_SMD:CP_Tantalum_Case-B_EIA-3528-21_Reflow" H 3968 7220 50  0001 C CNN
F 3 "" H 3955 7470 50  0001 C CNN
F 4 "478-9994-1-ND" H 3930 7370 50  0001 C CNN "Digi-Key PN"
F 5 "3528" H 3780 7470 50  0000 R CNN "display_footprint"
F 6 "6.3V" H 3780 7370 50  0000 R CNN "Voltage"
F 7 "20%" H 3780 7270 50  0000 R CNN "Tolerance"
	1    3930 7370
	1    0    0    -1  
$EndComp
$Comp
L Custom_Library:CP_Tant_Custom C408
U 1 1
P 4530 7370
F 0 "C408" H 4555 7470 50  0000 L CNN
F 1 "100uF" H 4555 7270 50  0000 L CNN
F 2 "Capacitors_Tantalum_SMD:CP_Tantalum_Case-B_EIA-3528-21_Reflow" H 4568 7220 50  0001 C CNN
F 3 "" H 4555 7470 50  0001 C CNN
F 4 "478-9994-1-ND" H 4530 7370 50  0001 C CNN "Digi-Key PN"
F 5 "3528" H 4380 7470 50  0000 R CNN "display_footprint"
F 6 "6.3V" H 4380 7370 50  0000 R CNN "Voltage"
F 7 "20%" H 4380 7270 50  0000 R CNN "Tolerance"
	1    4530 7370
	1    0    0    -1  
$EndComp
$Comp
L Custom_Library:CP_Tant_Custom C410
U 1 1
P 5130 7370
F 0 "C410" H 5155 7470 50  0000 L CNN
F 1 "100uF" H 5155 7270 50  0000 L CNN
F 2 "Capacitors_Tantalum_SMD:CP_Tantalum_Case-B_EIA-3528-21_Reflow" H 5168 7220 50  0001 C CNN
F 3 "" H 5155 7470 50  0001 C CNN
F 4 "478-9994-1-ND" H 5130 7370 50  0001 C CNN "Digi-Key PN"
F 5 "3528" H 4980 7470 50  0000 R CNN "display_footprint"
F 6 "6.3V" H 4980 7370 50  0000 R CNN "Voltage"
F 7 "20%" H 4980 7270 50  0000 R CNN "Tolerance"
	1    5130 7370
	1    0    0    -1  
$EndComp
$Comp
L Custom_Library:CP_Tant_Custom C412
U 1 1
P 5730 7370
F 0 "C412" H 5755 7470 50  0000 L CNN
F 1 "100uF" H 5755 7270 50  0000 L CNN
F 2 "Capacitors_Tantalum_SMD:CP_Tantalum_Case-B_EIA-3528-21_Reflow" H 5768 7220 50  0001 C CNN
F 3 "" H 5755 7470 50  0001 C CNN
F 4 "478-9994-1-ND" H 5730 7370 50  0001 C CNN "Digi-Key PN"
F 5 "3528" H 5580 7470 50  0000 R CNN "display_footprint"
F 6 "6.3V" H 5580 7370 50  0000 R CNN "Voltage"
F 7 "20%" H 5580 7270 50  0000 R CNN "Tolerance"
	1    5730 7370
	1    0    0    -1  
$EndComp
$Comp
L Custom_Library:R_Custom R411
U 1 1
P 7940 5580
F 0 "R411" H 7840 5580 50  0000 R CNN
F 1 "13.7k" V 7940 5580 40  0000 C CNN
F 2 "Resistors_SMD:R_0603" H 7940 5580 50  0001 C CNN
F 3 "" H 7940 5580 50  0001 C CNN
F 4 "P13.7KHCT-ND" H 8240 5980 60  0001 C CNN "Digi-Key PN"
F 5 "0603" H 8040 5660 50  0000 L CNN "display_footprint"
F 6 "1%" H 8040 5580 50  0000 L CNN "Tolerance"
F 7 "1/10W" H 8040 5500 50  0000 L CNN "Wattage"
	1    7940 5580
	-1   0    0    -1  
$EndComp
$Comp
L Custom_Library:R_Custom R404
U 1 1
P 3850 4620
F 0 "R404" H 3750 4620 50  0000 R CNN
F 1 "10k" V 3850 4620 50  0000 C CNN
F 2 "Resistors_SMD:R_0603" H 3850 4620 50  0001 C CNN
F 3 "" H 3850 4620 50  0001 C CNN
F 4 "RHM10KADCT-ND" H 4150 5020 60  0001 C CNN "Digi-Key PN"
F 5 "0603" H 3950 4700 50  0000 L CNN "display_footprint"
F 6 "1%" H 3950 4620 50  0000 L CNN "Tolerance"
F 7 "1/10W" H 3950 4540 50  0000 L CNN "Wattage"
	1    3850 4620
	-1   0    0    -1  
$EndComp
$Comp
L Custom_Library:R_Custom R402
U 1 1
P 3310 4780
F 0 "R402" H 3210 4780 50  0000 R CNN
F 1 "320" V 3310 4780 50  0000 C CNN
F 2 "Resistors_SMD:R_0603" H 3310 4780 50  0001 C CNN
F 3 "" H 3310 4780 50  0001 C CNN
F 4 "541-4544-1-ND" H 3610 5180 60  0001 C CNN "Digi-Key PN"
F 5 "0603" H 3410 4860 50  0000 L CNN "display_footprint"
F 6 "1%" H 3410 4780 50  0000 L CNN "Tolerance"
F 7 "1/10W" H 3410 4700 50  0000 L CNN "Wattage"
	1    3310 4780
	-1   0    0    -1  
$EndComp
$Comp
L Custom_Library:R_Custom R403
U 1 1
P 3310 5840
F 0 "R403" H 3210 5840 50  0000 R CNN
F 1 "6.04k" V 3310 5840 40  0000 C CNN
F 2 "Resistors_SMD:R_0603" H 3310 5840 50  0001 C CNN
F 3 "" H 3310 5840 50  0001 C CNN
F 4 "311-6.04KHRCT-ND" H 3610 6240 60  0001 C CNN "Digi-Key PN"
F 5 "0603" H 3410 5920 50  0000 L CNN "display_footprint"
F 6 "1%" H 3410 5840 50  0000 L CNN "Tolerance"
F 7 "1/10W" H 3410 5760 50  0000 L CNN "Wattage"
	1    3310 5840
	-1   0    0    1   
$EndComp
$Comp
L Custom_Library:C_Custom C402
U 1 1
P 1710 5740
F 0 "C402" H 1735 5840 50  0000 L CNN
F 1 "100pF" H 1735 5640 50  0000 L CNN
F 2 "Capacitors_SMD:C_0603" H 1748 5590 50  0001 C CNN
F 3 "" H 1735 5840 50  0001 C CNN
F 4 "0603" H 1560 5840 50  0000 R CNN "display_footprint"
F 5 "50V" H 1560 5740 50  0000 R CNN "Voltage"
F 6 "NP0" H 1560 5640 50  0000 R CNN "Dielectric"
F 7 "490-4767-1-ND" H 2135 6240 60  0001 C CNN "Digi-Key PN"
	1    1710 5740
	-1   0    0    -1  
$EndComp
$Comp
L Custom_Library:C_Custom C401
U 1 1
P 1710 5140
F 0 "C401" H 1735 5240 50  0000 L CNN
F 1 "100pF" H 1735 5040 50  0000 L CNN
F 2 "Capacitors_SMD:C_0603" H 1748 4990 50  0001 C CNN
F 3 "" H 1735 5240 50  0001 C CNN
F 4 "0603" H 1560 5240 50  0000 R CNN "display_footprint"
F 5 "50V" H 1560 5140 50  0000 R CNN "Voltage"
F 6 "NP0" H 1560 5040 50  0000 R CNN "Dielectric"
F 7 "490-4767-1-ND" H 2135 5640 60  0001 C CNN "Digi-Key PN"
	1    1710 5140
	-1   0    0    -1  
$EndComp
Wire Wire Line
	7940 5260 7940 5340
Wire Wire Line
	3060 2310 5430 2310
Wire Wire Line
	3060 3910 4810 3910
Wire Wire Line
	3060 4010 4710 4010
Wire Wire Line
	4810 5340 7940 5340
Connection ~ 7940 5340
Wire Wire Line
	7940 5340 7940 5430
Wire Wire Line
	4710 5440 7390 5440
Wire Wire Line
	7940 3310 7940 4580
Wire Wire Line
	5010 5140 7490 5140
Wire Wire Line
	7490 4200 7490 5140
Wire Wire Line
	5110 5040 7390 5040
Wire Wire Line
	7390 4200 7390 5040
Wire Wire Line
	4710 4010 4710 5440
Wire Wire Line
	4810 3910 4810 5340
Wire Wire Line
	5110 3310 5110 5040
Wire Wire Line
	3060 3310 5110 3310
Wire Wire Line
	5010 3410 5010 5140
Wire Wire Line
	3060 3410 5010 3410
Wire Wire Line
	3060 5110 3310 5110
Wire Wire Line
	3310 4930 3310 5110
Wire Wire Line
	3310 5110 3850 5110
Wire Wire Line
	3850 4770 3850 5110
Connection ~ 3310 5110
Wire Wire Line
	3310 5230 3310 5110
Wire Wire Line
	3850 5460 3850 5110
Connection ~ 3850 5110
Wire Wire Line
	7940 5730 7940 5810
$Comp
L Custom_Library:R_Custom R408
U 1 1
P 7680 5810
F 0 "R408" V 7290 5810 50  0000 C CNN
F 1 "0" V 7680 5810 50  0000 C CNN
F 2 "Resistors_SMD:R_0603" H 7680 5810 50  0001 C CNN
F 3 "" H 7680 5810 50  0001 C CNN
F 4 "0603" V 7383 5810 50  0000 C CNN "display_footprint"
F 5 "1%" V 7474 5810 50  0000 C CNN "Tolerance"
F 6 "1/10W" V 7565 5810 50  0000 C CNN "Wattage"
F 7 "311-0.0GRCT-ND" H 7980 6210 60  0001 C CNN "Digi-Key PN"
	1    7680 5810
	0    1    -1   0   
$EndComp
Wire Wire Line
	7830 5810 7940 5810
Connection ~ 7940 5810
Wire Wire Line
	7940 5810 7940 5890
Wire Wire Line
	7530 5810 7390 5810
Text Label 3160 3310 0    50   ~ 0
POS5_ISNS1_+
Text Label 3160 3410 0    50   ~ 0
POS5_ISNS1_-
Text Label 3160 3910 0    50   ~ 0
POS5_VSNS1_+
Text Label 3160 4010 0    50   ~ 0
POS5_VSNS1_-
Text Notes 3270 3670 0    50   ~ 0
Route as diff pairs
Wire Wire Line
	6730 4110 6810 4110
Wire Wire Line
	6810 4110 6810 4010
Connection ~ 6810 4010
Text Notes 540  690  0    100  ~ 20
+5V Phase 1
NoConn ~ 5430 2810
NoConn ~ 5430 2910
NoConn ~ 5430 3110
$Comp
L Custom_Library:+5.5V_MNG #PWR0101
U 1 1
P 5430 2510
F 0 "#PWR0101" H 5430 2360 50  0001 C CNN
F 1 "+5.5V_MNG" V 5430 2650 50  0000 L CNN
F 2 "" H 5430 2510 50  0001 C CNN
F 3 "" H 5430 2510 50  0001 C CNN
	1    5430 2510
	0    -1   -1   0   
$EndComp
$EndSCHEMATC
